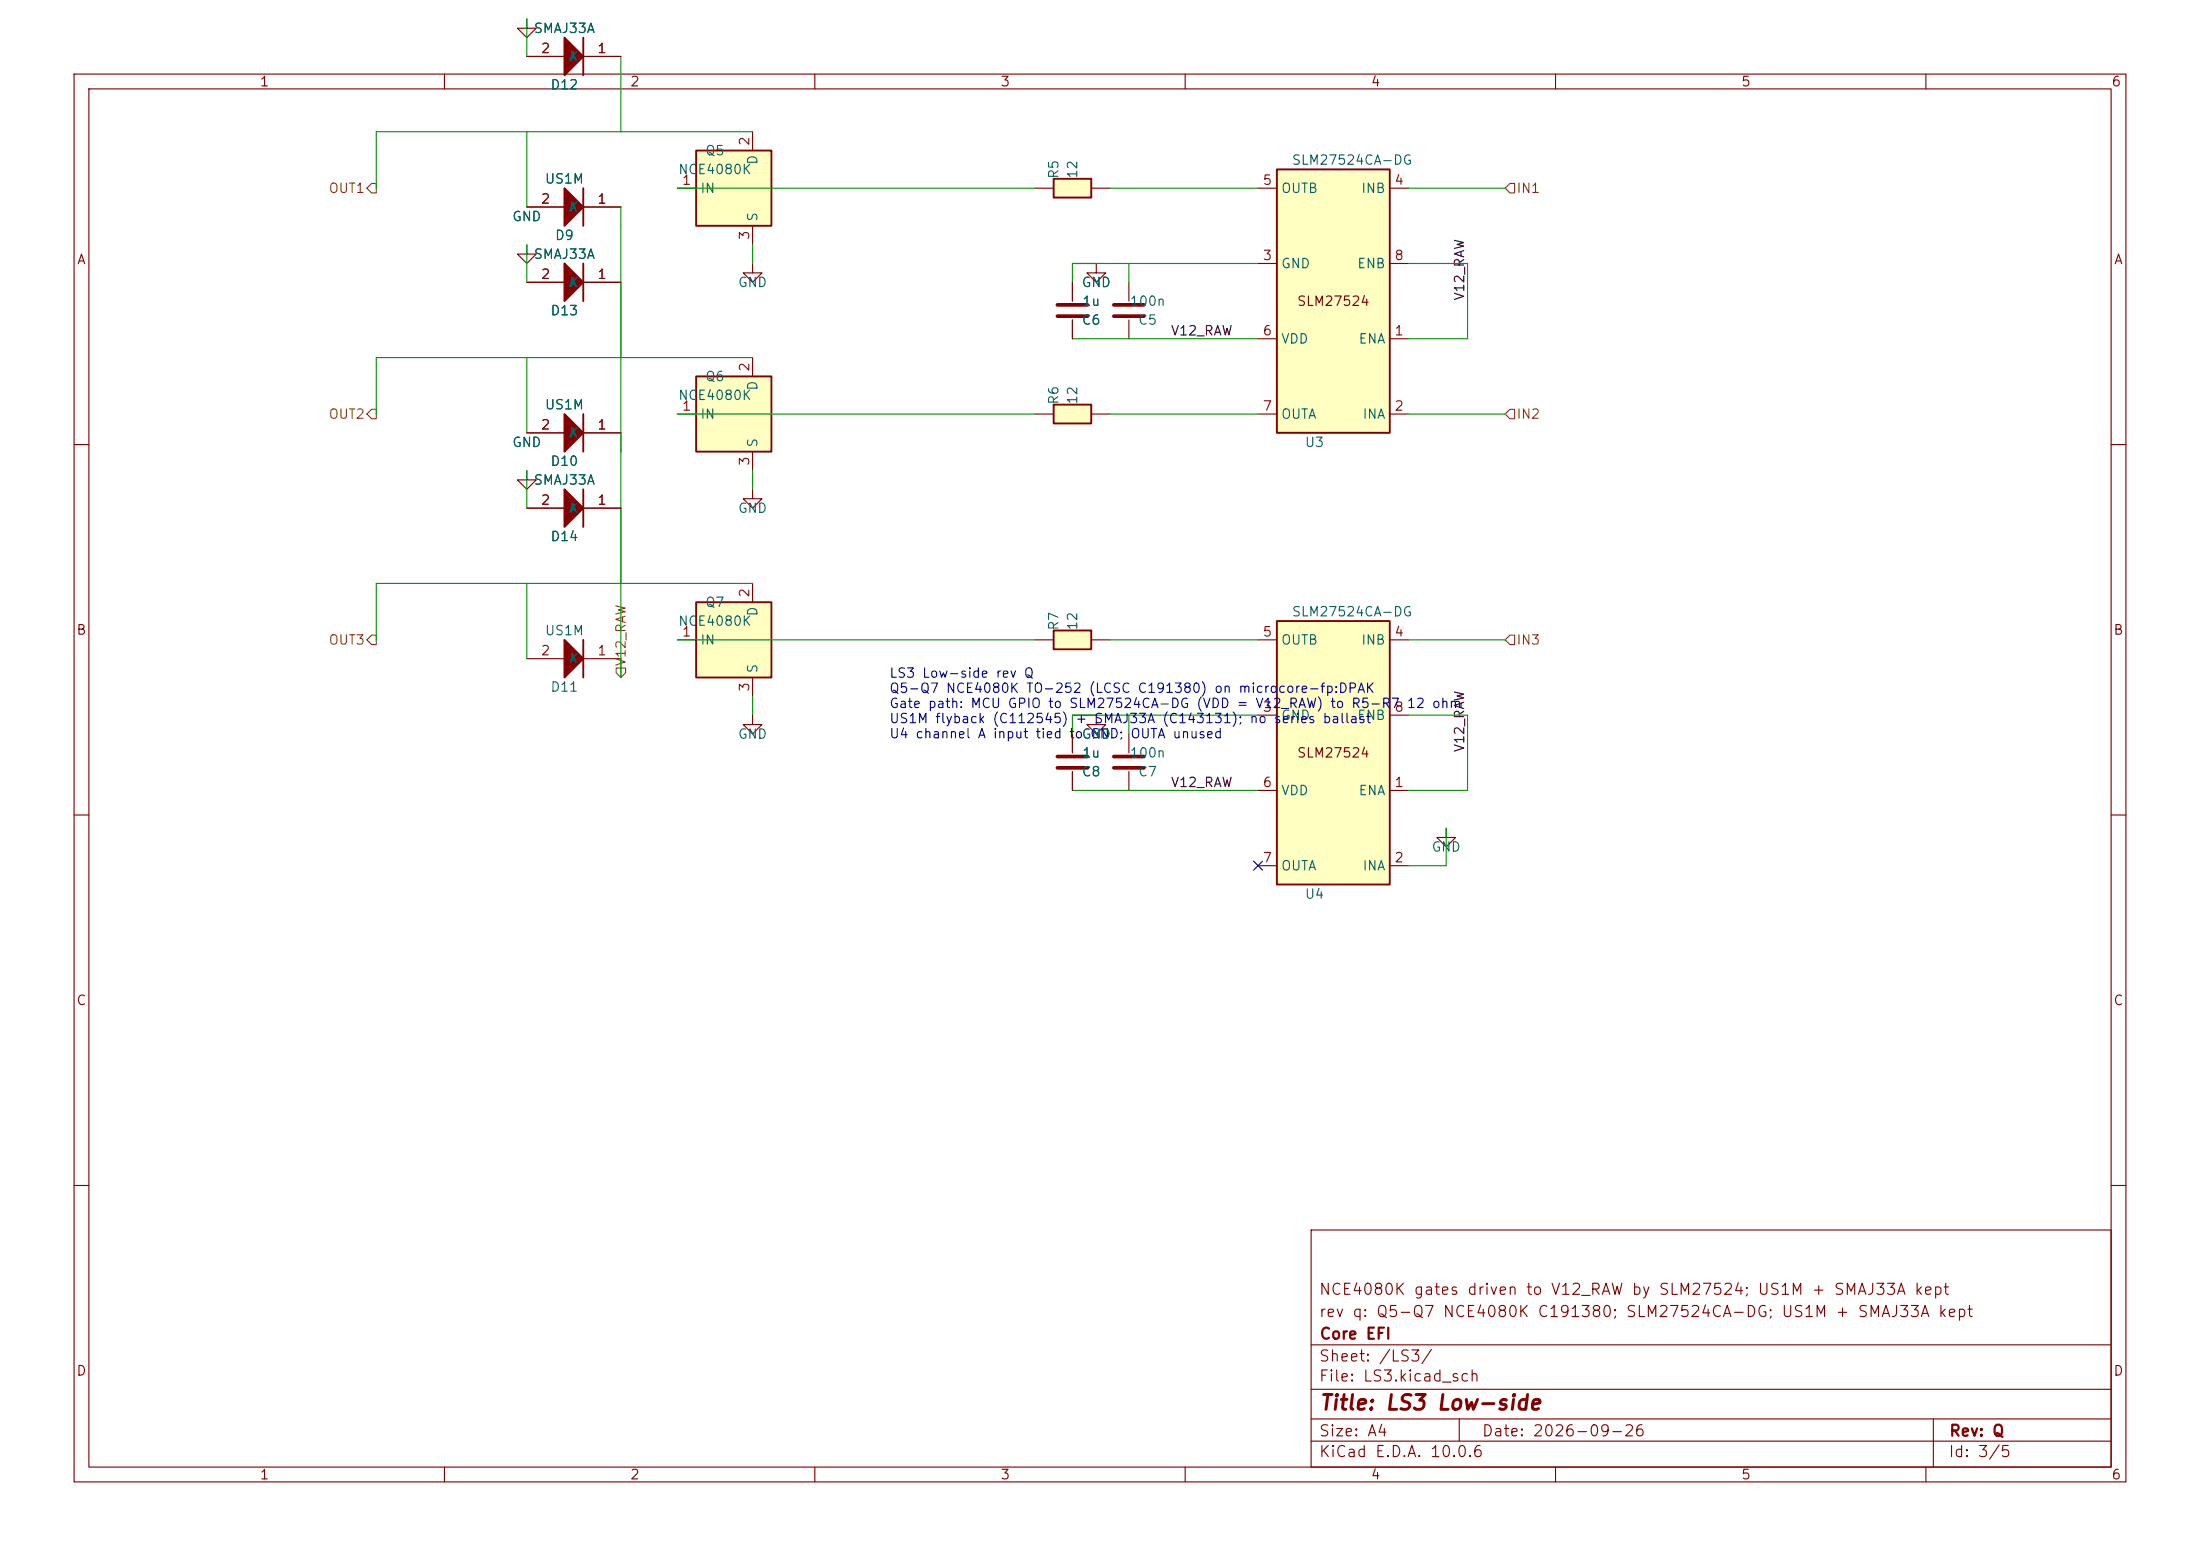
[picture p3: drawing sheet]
(kicad_sch
 (version 20231120)
 (generator "eeschema")
 (generator_version "8.0")
 (paper "A4")
 (title_block
  (title "LS3 Low-side")
  (date "2026-09-26")
  (rev "Q")
  (company "Core EFI")
  (comment 1 "rev q: Q5-Q7 NCE4080K C191380; SLM27524CA-DG; US1M + SMAJ33A kept")
  (comment 2 "NCE4080K gates driven to V12_RAW by SLM27524; US1M + SMAJ33A kept"))
 (lib_symbols
 (symbol "microcore:SLM27524" (in_bom yes) (on_board yes)
  (property "Reference" "U" (at -5.08 20.32 0) (effects (font (size 1.27 1.27))))
  (property "Value" "SLM27524CA-DG" (at -5.08 -20.32 0) (effects (font (size 1.27 1.27))))
  (property "Footprint" "microcore-fp:SOIC-8" (at 0 0 0) (effects (font (size 1.27 1.27)) hide))
  (property "Datasheet" "https://www.lcsc.com/datasheet/C2921387.pdf" (at 0 0 0) (effects (font (size 1.27 1.27)) hide))
  (property "LCSC" "C2921387" (at 0 0 0) (effects (font (size 1.27 1.27)) hide))
  (symbol "SLM27524_0_1"
   (rectangle (start -7.62 17.78) (end 7.62 -17.78) (stroke (width 0.254) (type default)) (fill (type background)))
   (text "SLM27524" (at 0 0 0) (effects (font (size 1.27 1.27)))))
  (symbol "SLM27524_1_1"
   (pin output line (at -10.16 15.24 0) (length 2.54) (name "OUTB" (effects (font (size 1.27 1.27)))) (number "5" (effects (font (size 1.27 1.27)))))
   (pin passive line (at -10.16 -5.08 0) (length 2.54) (name "VDD" (effects (font (size 1.27 1.27)))) (number "6" (effects (font (size 1.27 1.27)))))
   (pin passive line (at -10.16 5.08 0) (length 2.54) (name "GND" (effects (font (size 1.27 1.27)))) (number "3" (effects (font (size 1.27 1.27)))))
   (pin output line (at -10.16 -15.24 0) (length 2.54) (name "OUTA" (effects (font (size 1.27 1.27)))) (number "7" (effects (font (size 1.27 1.27)))))
   (pin input line (at 10.16 15.24 180) (length 2.54) (name "INB" (effects (font (size 1.27 1.27)))) (number "4" (effects (font (size 1.27 1.27)))))
   (pin input line (at 10.16 5.08 180) (length 2.54) (name "ENB" (effects (font (size 1.27 1.27)))) (number "8" (effects (font (size 1.27 1.27)))))
   (pin input line (at 10.16 -5.08 180) (length 2.54) (name "ENA" (effects (font (size 1.27 1.27)))) (number "1" (effects (font (size 1.27 1.27)))))
   (pin input line (at 10.16 -15.24 180) (length 2.54) (name "INA" (effects (font (size 1.27 1.27)))) (number "2" (effects (font (size 1.27 1.27)))))))
 (symbol "microcore:C" (pin_numbers hide) (in_bom yes) (on_board yes)
  (property "Reference" "C" (at 0.635 2.54 0) (effects (font (size 1.27 1.27))))
  (property "Value" "C" (at 0.635 -2.54 0) (effects (font (size 1.27 1.27))))
  (property "Footprint" "microcore-fp:C0603" (at 0 0 0) (effects (font (size 1.27 1.27)) hide))
  (property "Datasheet" "" (at 0 0 0) (effects (font (size 1.27 1.27)) hide))
  (property "LCSC" "" (at 0 0 0) (effects (font (size 1.27 1.27)) hide))
  (symbol "C_0_1"
   (polyline (pts (xy -2.032 0.762) (xy 2.032 0.762)) (stroke (width 0.5) (type default)) (fill (type none)))
   (polyline (pts (xy -2.032 -0.762) (xy 2.032 -0.762)) (stroke (width 0.5) (type default)) (fill (type none))))
  (symbol "C_1_1"
   (pin passive line (at 0 3.81 270) (length 2.54) (name "" (effects (font (size 1.27 1.27)))) (number "1" (effects (font (size 1.27 1.27)))))
   (pin passive line (at 0 -3.81 90) (length 2.54) (name "" (effects (font (size 1.27 1.27)))) (number "2" (effects (font (size 1.27 1.27)))))))
 (symbol "Power_Management:AUIPS2041L" (in_bom yes) (on_board yes)
    (property "Reference" "U" (at 3.81 1.27 0) (effects (font (size 1.27 1.27)) (justify left)))
    (property "Value" "AUIPS2041L" (at 3.81 -1.27 0) (effects (font (size 1.27 1.27)) (justify left)))
    (property "Footprint" "Package_TO_SOT_SMD:SOT-223-3_TabPin2" (at 0 0 0) (effects (font (size 1.27 1.27) italic) hide))
    (property "Datasheet" "https://www.infineon.com/dgdl/Infineon-AUIPS2041-DS-v01_00-EN.pdf?fileId=5546d4625a888733015aae147a9d4c57" (at 0 0 0) (effects (font (size 1.27 1.27)) hide))
    (symbol "AUIPS2041L_0_1"
    (rectangle (start -7.62 5.08) (end 2.54 -5.08) (stroke (width 0.254) (type default)) (fill (type background))))
    (symbol "AUIPS2041L_1_1"
    (pin input line (at -10.16 0 0) (length 2.54) (name "IN" (effects (font (size 1.27 1.27)))) (number "1" (effects (font (size 1.27 1.27)))))
    (pin passive line (at 0 7.62 270) (length 2.54) (name "D" (effects (font (size 1.27 1.27)))) (number "2" (effects (font (size 1.27 1.27)))))
    (pin power_in line (at 0 -7.62 90) (length 2.54) (name "S" (effects (font (size 1.27 1.27)))) (number "3" (effects (font (size 1.27 1.27)))))))
 (symbol "hellen-one-common:Res" (pin_numbers hide) (in_bom yes) (on_board yes)
    (property "Reference" "R" (at 3.81 2.54 0) (effects (font (size 1.27 1.27))))
    (property "Value" "Res" (at 5.08 -2.54 0) (effects (font (size 1.27 1.27))))
    (property "Footprint" "microcore-fp:R0603" (at 3.81 -3.81 0) (effects (font (size 1.27 1.27)) hide))
    (property "Datasheet" "" (at 0 0 0) (effects (font (size 1.27 1.27)) hide))
    (property "LCSC" "" (at 0 0 0) (effects (font (size 1.27 1.27))))
    (symbol "Res_1_0"
    (rectangle (start 2.54 -1.27) (end 7.62 1.27) (stroke (width 0.254) (type default)) (fill (type background)))
    (pin passive line (at 0 0 0) (length 2.54) (name "" (effects (font (size 1.27 1.27)))) (number "1" (effects (font (size 1.27 1.27)))))
    (pin passive line (at 10.16 0 180) (length 2.54) (name "" (effects (font (size 1.27 1.27)))) (number "2" (effects (font (size 1.27 1.27)))))))
 (symbol "hellen-one-common:+12V_RAW" (power) (pin_names (offset 0)) (in_bom yes) (on_board yes)
    (property "Reference" "#PWR" (at 0 -3.81 0) (effects (font (size 1.27 1.27)) hide))
    (property "Value" "+12V_RAW" (at 0 3.556 0) (effects (font (size 1.27 1.27))))
    (property "Footprint" "" (at 0 0 0) (effects (font (size 1.27 1.27)) hide))
    (property "Datasheet" "" (at 0 0 0) (effects (font (size 1.27 1.27)) hide))
    (symbol "+12V_RAW_0_1"
    (polyline (pts (xy -0.762 1.27) (xy 0 2.54)) (stroke (width 0) (type default)) (fill (type none)))
    (polyline (pts (xy 0 0) (xy 0 2.54)) (stroke (width 0) (type default)) (fill (type none)))
    (polyline (pts (xy 0 2.54) (xy 0.762 1.27)) (stroke (width 0) (type default)) (fill (type none))))
    (symbol "+12V_RAW_1_1"
    (pin power_in line (at 0 0 90) (length 0) hide (name "+12V_RAW" (effects (font (size 1.27 1.27)))) (number "1" (effects (font (size 1.27 1.27)))))))
 (symbol "hellen-one-common:1N4148WS" (in_bom yes) (on_board yes)
    (property "Reference" "D" (at 0 2.54 0) (effects (font (size 1.27 1.27))))
    (property "Value" "1N4148WS" (at 0 -3.81 0) (effects (font (size 1.27 1.27))))
    (property "Footprint" "microcore-fp:SOD-323" (at 2.54 -6.35 0) (effects (font (size 1.27 1.27)) hide))
    (property "Datasheet" "" (at 0 2.54 0) (effects (font (size 1.27 1.27)) hide))
    (property "LCSC" "C2128" (at 0 0 0) (effects (font (size 1.27 1.27)) hide))
    (symbol "1N4148WS_1_0"
    (polyline (pts (xy 2.54 2.54) (xy 2.54 -2.54)) (stroke (width 0.254) (type default)) (fill (type none)))
    (polyline (pts (xy 0 -2.54) (xy 2.54 0) (xy 0 2.54) (xy 0 -2.54)) (stroke (width 0.254) (type default)) (fill (type outline)))
    (pin passive line (at 7.62 0 180) (length 5.08) (name "K" (effects (font (size 1.27 1.27)))) (number "1" (effects (font (size 1.27 1.27)))))
    (pin passive line (at -5.08 0 0) (length 5.08) (name "A" (effects (font (size 1.27 1.27)))) (number "2" (effects (font (size 1.27 1.27)))))))
 (symbol "power:GND" (power) (pin_names (offset 0)) (in_bom yes) (on_board yes)
    (property "Reference" "#PWR" (at 0 -6.35 0) (effects (font (size 1.27 1.27)) hide))
    (property "Value" "GND" (at 0 -3.81 0) (effects (font (size 1.27 1.27))))
    (property "Footprint" "" (at 0 0 0) (effects (font (size 1.27 1.27)) hide))
    (property "Datasheet" "" (at 0 0 0) (effects (font (size 1.27 1.27)) hide))
    (symbol "GND_0_1"
    (polyline (pts (xy 0 0) (xy 0 -1.27) (xy 1.27 -1.27) (xy 0 -2.54) (xy -1.27 -1.27) (xy 0 -1.27)) (stroke (width 0) (type default)) (fill (type none))))
    (symbol "GND_1_1"
    (pin power_in line (at 0 0 270) (length 0) hide (name "GND" (effects (font (size 1.27 1.27)))) (number "1" (effects (font (size 1.27 1.27))))))))
 (symbol
  (lib_id "Power_Management:AUIPS2041L")
  (at 101.6 25.4 0)
  (unit 1)
  (exclude_from_sim no)
  (in_bom yes)
  (on_board yes)
  (dnp no)
  (property "Reference" "Q5" (at 96.52 20.32 0) (effects (font (size 1.27 1.27))))
  (property "Value" "NCE4080K" (at 96.52 22.86 0) (effects (font (size 1.27 1.27))))
  (property "Footprint" "microcore-fp:DPAK" (at 101.6 25.4 0) (effects (font (size 1.27 1.27)) (hide yes)))
  (property "Datasheet" "" (at 101.6 25.4 0) (effects (font (size 1.27 1.27)) (hide yes)))
  (pin "1")
  (pin "2")
  (pin "3"))
 (symbol
  (lib_id "hellen-one-common:Res")
  (at 139.7 25.4 0)
  (unit 1)
  (exclude_from_sim no)
  (in_bom yes)
  (on_board yes)
  (dnp no)
  (property "Reference" "R5" (at 142.24 22.86 90) (effects (font (size 1.27 1.27))))
  (property "Value" "12" (at 144.78 22.86 90) (effects (font (size 1.27 1.27))))
  (property "Footprint" "microcore-fp:R0603" (at 139.7 25.4 0) (effects (font (size 1.27 1.27)) (hide yes)))
  (property "Datasheet" "" (at 139.7 25.4 0) (effects (font (size 1.27 1.27)) (hide yes)))
  (pin "1")
  (pin "2"))
 (symbol
  (lib_id "power:GND")
  (at 101.6 35.56 0)
  (unit 1)
  (exclude_from_sim no)
  (in_bom yes)
  (on_board yes)
  (dnp no)
  (property "Reference" "#PWR05" (at 101.6 38.099999999999994 0) (effects (font (size 1.27 1.27)) (hide yes)))
  (property "Value" "GND" (at 101.6 38.099999999999994 0) (effects (font (size 1.27 1.27))))
  (property "Footprint" "" (at 101.6 25.4 0) (effects (font (size 1.27 1.27)) (hide yes)))
  (property "Datasheet" "" (at 101.6 25.4 0) (effects (font (size 1.27 1.27)) (hide yes)))
  (pin "1"))
 (symbol
  (lib_id "Power_Management:AUIPS2041L")
  (at 101.6 55.879999999999995 0)
  (unit 1)
  (exclude_from_sim no)
  (in_bom yes)
  (on_board yes)
  (dnp no)
  (property "Reference" "Q6" (at 96.52 50.8 0) (effects (font (size 1.27 1.27))))
  (property "Value" "NCE4080K" (at 96.52 53.339999999999996 0) (effects (font (size 1.27 1.27))))
  (property "Footprint" "microcore-fp:DPAK" (at 101.6 55.879999999999995 0) (effects (font (size 1.27 1.27)) (hide yes)))
  (property "Datasheet" "" (at 101.6 55.879999999999995 0) (effects (font (size 1.27 1.27)) (hide yes)))
  (pin "1")
  (pin "2")
  (pin "3"))
 (symbol
  (lib_id "hellen-one-common:Res")
  (at 139.7 55.879999999999995 0)
  (unit 1)
  (exclude_from_sim no)
  (in_bom yes)
  (on_board yes)
  (dnp no)
  (property "Reference" "R6" (at 142.24 53.339999999999996 90) (effects (font (size 1.27 1.27))))
  (property "Value" "12" (at 144.78 53.339999999999996 90) (effects (font (size 1.27 1.27))))
  (property "Footprint" "microcore-fp:R0603" (at 139.7 55.879999999999995 0) (effects (font (size 1.27 1.27)) (hide yes)))
  (property "Datasheet" "" (at 139.7 55.879999999999995 0) (effects (font (size 1.27 1.27)) (hide yes)))
  (pin "1")
  (pin "2"))
 (symbol
  (lib_id "power:GND")
  (at 101.6 66.03999999999999 0)
  (unit 1)
  (exclude_from_sim no)
  (in_bom yes)
  (on_board yes)
  (dnp no)
  (property "Reference" "#PWR06" (at 101.6 68.58 0) (effects (font (size 1.27 1.27)) (hide yes)))
  (property "Value" "GND" (at 101.6 68.58 0) (effects (font (size 1.27 1.27))))
  (property "Footprint" "" (at 101.6 55.879999999999995 0) (effects (font (size 1.27 1.27)) (hide yes)))
  (property "Datasheet" "" (at 101.6 55.879999999999995 0) (effects (font (size 1.27 1.27)) (hide yes)))
  (pin "1"))
 (symbol
  (lib_id "Power_Management:AUIPS2041L")
  (at 101.6 86.36 0)
  (unit 1)
  (exclude_from_sim no)
  (in_bom yes)
  (on_board yes)
  (dnp no)
  (property "Reference" "Q7" (at 96.52 81.28 0) (effects (font (size 1.27 1.27))))
  (property "Value" "NCE4080K" (at 96.52 83.82 0) (effects (font (size 1.27 1.27))))
  (property "Footprint" "microcore-fp:DPAK" (at 101.6 86.36 0) (effects (font (size 1.27 1.27)) (hide yes)))
  (property "Datasheet" "" (at 101.6 86.36 0) (effects (font (size 1.27 1.27)) (hide yes)))
  (pin "1")
  (pin "2")
  (pin "3"))
 (symbol
  (lib_id "hellen-one-common:Res")
  (at 139.7 86.36 0)
  (unit 1)
  (exclude_from_sim no)
  (in_bom yes)
  (on_board yes)
  (dnp no)
  (property "Reference" "R7" (at 142.24 83.82 90) (effects (font (size 1.27 1.27))))
  (property "Value" "12" (at 144.78 83.82 90) (effects (font (size 1.27 1.27))))
  (property "Footprint" "microcore-fp:R0603" (at 139.7 86.36 0) (effects (font (size 1.27 1.27)) (hide yes)))
  (property "Datasheet" "" (at 139.7 86.36 0) (effects (font (size 1.27 1.27)) (hide yes)))
  (pin "1")
  (pin "2"))
 (symbol
  (lib_id "power:GND")
  (at 101.6 96.52 0)
  (unit 1)
  (exclude_from_sim no)
  (in_bom yes)
  (on_board yes)
  (dnp no)
  (property "Reference" "#PWR07" (at 101.6 99.06 0) (effects (font (size 1.27 1.27)) (hide yes)))
  (property "Value" "GND" (at 101.6 99.06 0) (effects (font (size 1.27 1.27))))
  (property "Footprint" "" (at 101.6 86.36 0) (effects (font (size 1.27 1.27)) (hide yes)))
  (property "Datasheet" "" (at 101.6 86.36 0) (effects (font (size 1.27 1.27)) (hide yes)))
  (pin "1"))
 (hierarchical_label "IN1"
  (shape input)
  (at 203.2 25.4 0)
  (effects (font (size 1.27 1.27)) (justify left)))
 (hierarchical_label "OUT1"
  (shape output)
  (at 50.8 25.4 180)
  (effects (font (size 1.27 1.27)) (justify right)))
 (hierarchical_label "IN2"
  (shape input)
  (at 203.2 55.879999999999995 0)
  (effects (font (size 1.27 1.27)) (justify left)))
 (hierarchical_label "OUT2"
  (shape output)
  (at 50.8 55.879999999999995 180)
  (effects (font (size 1.27 1.27)) (justify right)))
 (hierarchical_label "IN3"
  (shape input)
  (at 203.2 86.36 0)
  (effects (font (size 1.27 1.27)) (justify left)))
 (hierarchical_label "OUT3"
  (shape output)
  (at 50.8 86.36 180)
  (effects (font (size 1.27 1.27)) (justify right)))
 (text "LS3 Low-side rev Q\nQ5-Q7 NCE4080K TO-252 (LCSC C191380) on microcore-fp:DPAK\nGate path: MCU GPIO to SLM27524CA-DG (VDD = V12_RAW) to R5-R7 12 ohm\nUS1M flyback (C112545) + SMAJ33A (C143131); no series ballast\nU4 channel A input tied to GND; OUTA unused"
  (at 120 100 0)
  (effects (font (size 1.27 1.27)) (justify left bottom)))
 (wire
  (pts (xy 50.8 25.4) (xy 50.8 17.78))
  (stroke (width 0) (type default)))
 (wire
  (pts (xy 50.8 17.78) (xy 71.12 17.78))
  (stroke (width 0) (type default)))
 (wire
  (pts (xy 71.12 17.78) (xy 83.82 17.78))
  (stroke (width 0) (type default)))
 (wire
  (pts (xy 83.82 17.78) (xy 101.6 17.78))
  (stroke (width 0) (type default)))
 (wire
  (pts (xy 101.6 33.02) (xy 101.6 35.56))
  (stroke (width 0) (type default)))
 (wire
  (pts (xy 139.7 25.4) (xy 91.44 25.4))
  (stroke (width 0) (type default)))
 (wire
  (pts (xy 50.8 55.88) (xy 50.8 48.26))
  (stroke (width 0) (type default)))
 (wire
  (pts (xy 50.8 48.26) (xy 71.12 48.26))
  (stroke (width 0) (type default)))
 (wire
  (pts (xy 71.12 48.26) (xy 83.82 48.26))
  (stroke (width 0) (type default)))
 (wire
  (pts (xy 83.82 48.26) (xy 101.6 48.26))
  (stroke (width 0) (type default)))
 (wire
  (pts (xy 101.6 63.5) (xy 101.6 66.04))
  (stroke (width 0) (type default)))
 (wire
  (pts (xy 139.7 55.88) (xy 91.44 55.88))
  (stroke (width 0) (type default)))
 (wire
  (pts (xy 50.8 86.36) (xy 50.8 78.74))
  (stroke (width 0) (type default)))
 (wire
  (pts (xy 50.8 78.74) (xy 71.12 78.74))
  (stroke (width 0) (type default)))
 (wire
  (pts (xy 71.12 78.74) (xy 83.82 78.74))
  (stroke (width 0) (type default)))
 (wire
  (pts (xy 83.82 78.74) (xy 101.6 78.74))
  (stroke (width 0) (type default)))
 (wire
  (pts (xy 101.6 93.98) (xy 101.6 96.52))
  (stroke (width 0) (type default)))
 (wire
  (pts (xy 139.7 86.36) (xy 91.44 86.36))
  (stroke (width 0) (type default)))
 (symbol
  (lib_id "hellen-one-common:1N4148WS")
  (at 76.2 27.94 0)
  (unit 1)
  (exclude_from_sim no)
  (in_bom yes)
  (on_board yes)
  (dnp no)
  (property "Reference" "D9" (at 76.2 31.75 0) (effects (font (size 1.27 1.27))))
  (property "Value" "US1M" (at 76.2 24.13 0) (effects (font (size 1.27 1.27))))
  (property "Footprint" "microcore-fp:DO214AC" (at 76.2 27.94 0) (effects (font (size 1.27 1.27)) (hide yes)))
  (property "Datasheet" "" (at 76.2 27.94 0) (effects (font (size 1.27 1.27)) (hide yes)))
  (property "LCSC" "C112545" (at 76.2 27.94 0) (effects (font (size 1.27 1.27)) (hide yes)))
  (pin "1")
  (pin "2"))
 (wire
  (pts (xy 71.12 27.94) (xy 71.12 17.78))
  (stroke (width 0) (type default)))
 (wire
  (pts (xy 83.82 27.94) (xy 83.82 30.48))
  (stroke (width 0) (type default)))
 (symbol
  (lib_id "hellen-one-common:1N4148WS")
  (at 76.2 7.62 0)
  (unit 1)
  (exclude_from_sim no)
  (in_bom yes)
  (on_board yes)
  (dnp no)
  (property "Reference" "D12" (at 76.2 11.43 0) (effects (font (size 1.27 1.27))))
  (property "Value" "SMAJ33A" (at 76.2 3.81 0) (effects (font (size 1.27 1.27))))
  (property "Footprint" "microcore-fp:DO214AC" (at 76.2 7.62 0) (effects (font (size 1.27 1.27)) (hide yes)))
  (property "Datasheet" "" (at 76.2 7.62 0) (effects (font (size 1.27 1.27)) (hide yes)))
  (property "LCSC" "C143131" (at 76.2 7.62 0) (effects (font (size 1.27 1.27)) (hide yes)))
  (pin "1")
  (pin "2"))
 (wire
  (pts (xy 83.82 7.62) (xy 83.82 17.78))
  (stroke (width 0) (type default)))
 (wire
  (pts (xy 71.12 7.62) (xy 71.12 2.54))
  (stroke (width 0) (type default)))
 (symbol
  (lib_id "power:GND")
  (at 71.12 2.54 0)
  (unit 1)
  (exclude_from_sim no)
  (in_bom yes)
  (on_board yes)
  (dnp no)
  (property "Reference" "#PWR22" (at 71.12 2.54 0) (effects (font (size 1.27 1.27)) (hide yes)))
  (property "Value" "GND" (at 71.12 -1.27 0) (effects (font (size 1.27 1.27))))
  (property "Footprint" "" (at 71.12 2.54 0) (effects (font (size 1.27 1.27)) (hide yes)))
  (property "Datasheet" "" (at 71.12 2.54 0) (effects (font (size 1.27 1.27)) (hide yes)))
  (pin "1"))
 (symbol
  (lib_id "hellen-one-common:1N4148WS")
  (at 76.2 58.42 0)
  (unit 1)
  (exclude_from_sim no)
  (in_bom yes)
  (on_board yes)
  (dnp no)
  (property "Reference" "D10" (at 76.2 62.23 0) (effects (font (size 1.27 1.27))))
  (property "Value" "US1M" (at 76.2 54.61 0) (effects (font (size 1.27 1.27))))
  (property "Footprint" "microcore-fp:DO214AC" (at 76.2 58.42 0) (effects (font (size 1.27 1.27)) (hide yes)))
  (property "Datasheet" "" (at 76.2 58.42 0) (effects (font (size 1.27 1.27)) (hide yes)))
  (property "LCSC" "C112545" (at 76.2 58.42 0) (effects (font (size 1.27 1.27)) (hide yes)))
  (pin "1")
  (pin "2"))
 (wire
  (pts (xy 71.12 58.42) (xy 71.12 48.26))
  (stroke (width 0) (type default)))
 (wire
  (pts (xy 83.82 58.42) (xy 83.82 60.96))
  (stroke (width 0) (type default)))
 (symbol
  (lib_id "hellen-one-common:1N4148WS")
  (at 76.2 38.1 0)
  (unit 1)
  (exclude_from_sim no)
  (in_bom yes)
  (on_board yes)
  (dnp no)
  (property "Reference" "D13" (at 76.2 41.91 0) (effects (font (size 1.27 1.27))))
  (property "Value" "SMAJ33A" (at 76.2 34.29 0) (effects (font (size 1.27 1.27))))
  (property "Footprint" "microcore-fp:DO214AC" (at 76.2 38.1 0) (effects (font (size 1.27 1.27)) (hide yes)))
  (property "Datasheet" "" (at 76.2 38.1 0) (effects (font (size 1.27 1.27)) (hide yes)))
  (property "LCSC" "C143131" (at 76.2 38.1 0) (effects (font (size 1.27 1.27)) (hide yes)))
  (pin "1")
  (pin "2"))
 (wire
  (pts (xy 83.82 38.1) (xy 83.82 48.26))
  (stroke (width 0) (type default)))
 (wire
  (pts (xy 71.12 38.1) (xy 71.12 33.02))
  (stroke (width 0) (type default)))
 (symbol
  (lib_id "power:GND")
  (at 71.12 33.02 0)
  (unit 1)
  (exclude_from_sim no)
  (in_bom yes)
  (on_board yes)
  (dnp no)
  (property "Reference" "#PWR24" (at 71.12 33.02 0) (effects (font (size 1.27 1.27)) (hide yes)))
  (property "Value" "GND" (at 71.12 29.21 0) (effects (font (size 1.27 1.27))))
  (property "Footprint" "" (at 71.12 33.02 0) (effects (font (size 1.27 1.27)) (hide yes)))
  (property "Datasheet" "" (at 71.12 33.02 0) (effects (font (size 1.27 1.27)) (hide yes)))
  (pin "1"))
 (symbol
  (lib_id "hellen-one-common:1N4148WS")
  (at 76.2 88.9 0)
  (unit 1)
  (exclude_from_sim no)
  (in_bom yes)
  (on_board yes)
  (dnp no)
  (property "Reference" "D11" (at 76.2 92.71 0) (effects (font (size 1.27 1.27))))
  (property "Value" "US1M" (at 76.2 85.09 0) (effects (font (size 1.27 1.27))))
  (property "Footprint" "microcore-fp:DO214AC" (at 76.2 88.9 0) (effects (font (size 1.27 1.27)) (hide yes)))
  (property "Datasheet" "" (at 76.2 88.9 0) (effects (font (size 1.27 1.27)) (hide yes)))
  (property "LCSC" "C112545" (at 76.2 88.9 0) (effects (font (size 1.27 1.27)) (hide yes)))
  (pin "1")
  (pin "2"))
 (wire
  (pts (xy 71.12 88.9) (xy 71.12 78.74))
  (stroke (width 0) (type default)))
 (wire
  (pts (xy 83.82 88.9) (xy 83.82 91.44))
  (stroke (width 0) (type default)))
 (symbol
  (lib_id "hellen-one-common:1N4148WS")
  (at 76.2 68.58 0)
  (unit 1)
  (exclude_from_sim no)
  (in_bom yes)
  (on_board yes)
  (dnp no)
  (property "Reference" "D14" (at 76.2 72.39 0) (effects (font (size 1.27 1.27))))
  (property "Value" "SMAJ33A" (at 76.2 64.77 0) (effects (font (size 1.27 1.27))))
  (property "Footprint" "microcore-fp:DO214AC" (at 76.2 68.58 0) (effects (font (size 1.27 1.27)) (hide yes)))
  (property "Datasheet" "" (at 76.2 68.58 0) (effects (font (size 1.27 1.27)) (hide yes)))
  (property "LCSC" "C143131" (at 76.2 68.58 0) (effects (font (size 1.27 1.27)) (hide yes)))
  (pin "1")
  (pin "2"))
 (wire
  (pts (xy 83.82 68.58) (xy 83.82 78.74))
  (stroke (width 0) (type default)))
 (wire
  (pts (xy 71.12 68.58) (xy 71.12 63.5))
  (stroke (width 0) (type default)))
 (symbol
  (lib_id "power:GND")
  (at 71.12 63.5 0)
  (unit 1)
  (exclude_from_sim no)
  (in_bom yes)
  (on_board yes)
  (dnp no)
  (property "Reference" "#PWR26" (at 71.12 63.5 0) (effects (font (size 1.27 1.27)) (hide yes)))
  (property "Value" "GND" (at 71.12 59.69 0) (effects (font (size 1.27 1.27))))
  (property "Footprint" "" (at 71.12 63.5 0) (effects (font (size 1.27 1.27)) (hide yes)))
  (property "Datasheet" "" (at 71.12 63.5 0) (effects (font (size 1.27 1.27)) (hide yes)))
  (pin "1"))
 (wire
  (pts (xy 83.82 30.48) (xy 83.82 60.96))
  (stroke (width 0) (type default)))
 (wire
  (pts (xy 83.82 60.96) (xy 83.82 91.44))
  (stroke (width 0) (type default)))
 (hierarchical_label "V12_RAW"
  (shape input)
  (at 83.82 91.44 90)
  (effects (font (size 1.27 1.27)) (justify left)))
 (sheet_instances
  (path ""
   (page "3")))
 (symbol
  (lib_id "microcore:SLM27524")
  (at 180.0 40.64 0)
  (unit 1)
  (exclude_from_sim no)
  (in_bom yes)
  (on_board yes)
  (dnp no)
  (property "Reference" "U3" (at 177.46 59.69 0) (effects (font (size 1.27 1.27))))
  (property "Value" "SLM27524CA-DG" (at 182.54 21.59 0) (effects (font (size 1.27 1.27))))
  (property "Footprint" "microcore-fp:SOIC-8" (at 180.0 40.64 0) (effects (font (size 1.27 1.27)) (hide yes)))
  (property "Datasheet" "" (at 180.0 40.64 0) (effects (font (size 1.27 1.27)) (hide yes)))
  (property "LCSC" "C2921387" (at 180.0 40.64 0) (effects (font (size 1.27 1.27)) (hide yes)))
  (pin "1")
  (pin "2")
  (pin "3")
  (pin "4")
  (pin "5")
  (pin "6")
  (pin "7")
  (pin "8"))
 (wire
  (pts (xy 169.84 45.72) (xy 152.4 45.72))
  (stroke (width 0) (type default)))
 (wire
  (pts (xy 152.4 45.72) (xy 144.78 45.72))
  (stroke (width 0) (type default)))
 (label "V12_RAW"
  (at 158.0 45.72 0)
  (effects (font (size 1.27 1.27)) (justify left bottom)))
 (symbol
  (lib_id "microcore:C")
  (at 152.4 41.91 0)
  (unit 1)
  (exclude_from_sim no)
  (in_bom yes)
  (on_board yes)
  (dnp no)
  (property "Reference" "C5" (at 154.94 43.18 0) (effects (font (size 1.27 1.27))))
  (property "Value" "100n" (at 154.94 40.63999999999999 0) (effects (font (size 1.27 1.27))))
  (property "Footprint" "microcore-fp:C0603" (at 152.4 41.91 0) (effects (font (size 1.27 1.27)) (hide yes)))
  (property "Datasheet" "" (at 152.4 41.91 0) (effects (font (size 1.27 1.27)) (hide yes)))
  (property "LCSC" "C14663" (at 152.4 41.91 0) (effects (font (size 1.27 1.27)) (hide yes)))
  (pin "1")
  (pin "2"))
 (wire
  (pts (xy 152.4 38.1) (xy 152.4 35.56))
  (stroke (width 0) (type default)))
 (symbol
  (lib_id "microcore:C")
  (at 144.78 41.91 0)
  (unit 1)
  (exclude_from_sim no)
  (in_bom yes)
  (on_board yes)
  (dnp no)
  (property "Reference" "C6" (at 147.32 43.18 0) (effects (font (size 1.27 1.27))))
  (property "Value" "1u" (at 147.32 40.63999999999999 0) (effects (font (size 1.27 1.27))))
  (property "Footprint" "microcore-fp:C0603" (at 144.78 41.91 0) (effects (font (size 1.27 1.27)) (hide yes)))
  (property "Datasheet" "" (at 144.78 41.91 0) (effects (font (size 1.27 1.27)) (hide yes)))
  (property "LCSC" "C559769" (at 144.78 41.91 0) (effects (font (size 1.27 1.27)) (hide yes)))
  (pin "1")
  (pin "2"))
 (wire
  (pts (xy 144.78 38.1) (xy 144.78 35.56))
  (stroke (width 0) (type default)))
 (wire
  (pts (xy 144.78 35.56) (xy 152.4 35.56))
  (stroke (width 0) (type default)))
 (wire
  (pts (xy 169.84 35.56) (xy 152.4 35.56))
  (stroke (width 0) (type default)))
 (symbol
  (lib_id "power:GND")
  (at 148.0 35.56 0)
  (unit 1)
  (exclude_from_sim no)
  (in_bom yes)
  (on_board yes)
  (dnp no)
  (property "Reference" "#PWR50" (at 148.0 38.1 0) (effects (font (size 1.27 1.27)) (hide yes)))
  (property "Value" "GND" (at 148.0 38.1 0) (effects (font (size 1.27 1.27))))
  (property "Footprint" "" (at 148.0 35.56 0) (effects (font (size 1.27 1.27)) (hide yes)))
  (property "Datasheet" "" (at 148.0 35.56 0) (effects (font (size 1.27 1.27)) (hide yes)))
  (pin "1"))
 (wire
  (pts (xy 144.78 35.56) (xy 148.0 35.56))
  (stroke (width 0) (type default)))
 (wire
  (pts (xy 190.16 35.56) (xy 198.12 35.56))
  (stroke (width 0) (type default)))
 (wire
  (pts (xy 190.16 45.72) (xy 198.12 45.72))
  (stroke (width 0) (type default)))
 (wire
  (pts (xy 198.12 35.56) (xy 198.12 45.72))
  (stroke (width 0) (type default)))
 (label "V12_RAW"
  (at 198.12 40.64 90)
  (effects (font (size 1.27 1.27)) (justify left bottom)))
 (wire
  (pts (xy 203.2 25.4) (xy 190.16 25.4))
  (stroke (width 0) (type default)))
 (wire
  (pts (xy 169.84 25.4) (xy 149.86 25.4))
  (stroke (width 0) (type default)))
 (wire
  (pts (xy 203.2 55.88) (xy 190.16 55.88))
  (stroke (width 0) (type default)))
 (wire
  (pts (xy 169.84 55.88) (xy 149.86 55.88))
  (stroke (width 0) (type default)))
 (symbol
  (lib_id "microcore:SLM27524")
  (at 180.0 101.6 0)
  (unit 1)
  (exclude_from_sim no)
  (in_bom yes)
  (on_board yes)
  (dnp no)
  (property "Reference" "U4" (at 177.46 120.64999999999999 0) (effects (font (size 1.27 1.27))))
  (property "Value" "SLM27524CA-DG" (at 182.54 82.55 0) (effects (font (size 1.27 1.27))))
  (property "Footprint" "microcore-fp:SOIC-8" (at 180.0 101.6 0) (effects (font (size 1.27 1.27)) (hide yes)))
  (property "Datasheet" "" (at 180.0 101.6 0) (effects (font (size 1.27 1.27)) (hide yes)))
  (property "LCSC" "C2921387" (at 180.0 101.6 0) (effects (font (size 1.27 1.27)) (hide yes)))
  (pin "1")
  (pin "2")
  (pin "3")
  (pin "4")
  (pin "5")
  (pin "6")
  (pin "7")
  (pin "8"))
 (wire
  (pts (xy 169.84 106.67999999999999) (xy 152.4 106.67999999999999))
  (stroke (width 0) (type default)))
 (wire
  (pts (xy 152.4 106.67999999999999) (xy 144.78 106.67999999999999))
  (stroke (width 0) (type default)))
 (label "V12_RAW"
  (at 158.0 106.67999999999999 0)
  (effects (font (size 1.27 1.27)) (justify left bottom)))
 (symbol
  (lib_id "microcore:C")
  (at 152.4 102.86999999999999 0)
  (unit 1)
  (exclude_from_sim no)
  (in_bom yes)
  (on_board yes)
  (dnp no)
  (property "Reference" "C7" (at 154.94 104.13999999999999 0) (effects (font (size 1.27 1.27))))
  (property "Value" "100n" (at 154.94 101.6 0) (effects (font (size 1.27 1.27))))
  (property "Footprint" "microcore-fp:C0603" (at 152.4 102.86999999999999 0) (effects (font (size 1.27 1.27)) (hide yes)))
  (property "Datasheet" "" (at 152.4 102.86999999999999 0) (effects (font (size 1.27 1.27)) (hide yes)))
  (property "LCSC" "C14663" (at 152.4 102.86999999999999 0) (effects (font (size 1.27 1.27)) (hide yes)))
  (pin "1")
  (pin "2"))
 (wire
  (pts (xy 152.4 99.05999999999999) (xy 152.4 96.52))
  (stroke (width 0) (type default)))
 (symbol
  (lib_id "microcore:C")
  (at 144.78 102.86999999999999 0)
  (unit 1)
  (exclude_from_sim no)
  (in_bom yes)
  (on_board yes)
  (dnp no)
  (property "Reference" "C8" (at 147.32 104.13999999999999 0) (effects (font (size 1.27 1.27))))
  (property "Value" "1u" (at 147.32 101.6 0) (effects (font (size 1.27 1.27))))
  (property "Footprint" "microcore-fp:C0603" (at 144.78 102.86999999999999 0) (effects (font (size 1.27 1.27)) (hide yes)))
  (property "Datasheet" "" (at 144.78 102.86999999999999 0) (effects (font (size 1.27 1.27)) (hide yes)))
  (property "LCSC" "C559769" (at 144.78 102.86999999999999 0) (effects (font (size 1.27 1.27)) (hide yes)))
  (pin "1")
  (pin "2"))
 (wire
  (pts (xy 144.78 99.05999999999999) (xy 144.78 96.52))
  (stroke (width 0) (type default)))
 (wire
  (pts (xy 144.78 96.52) (xy 152.4 96.52))
  (stroke (width 0) (type default)))
 (wire
  (pts (xy 169.84 96.52) (xy 152.4 96.52))
  (stroke (width 0) (type default)))
 (symbol
  (lib_id "power:GND")
  (at 148.0 96.52 0)
  (unit 1)
  (exclude_from_sim no)
  (in_bom yes)
  (on_board yes)
  (dnp no)
  (property "Reference" "#PWR52" (at 148.0 99.06 0) (effects (font (size 1.27 1.27)) (hide yes)))
  (property "Value" "GND" (at 148.0 99.06 0) (effects (font (size 1.27 1.27))))
  (property "Footprint" "" (at 148.0 96.52 0) (effects (font (size 1.27 1.27)) (hide yes)))
  (property "Datasheet" "" (at 148.0 96.52 0) (effects (font (size 1.27 1.27)) (hide yes)))
  (pin "1"))
 (wire
  (pts (xy 144.78 96.52) (xy 148.0 96.52))
  (stroke (width 0) (type default)))
 (wire
  (pts (xy 190.16 96.52) (xy 198.12 96.52))
  (stroke (width 0) (type default)))
 (wire
  (pts (xy 190.16 106.67999999999999) (xy 198.12 106.67999999999999))
  (stroke (width 0) (type default)))
 (wire
  (pts (xy 198.12 96.52) (xy 198.12 106.67999999999999))
  (stroke (width 0) (type default)))
 (label "V12_RAW"
  (at 198.12 101.6 90)
  (effects (font (size 1.27 1.27)) (justify left bottom)))
 (wire
  (pts (xy 203.2 86.36) (xy 190.16 86.36))
  (stroke (width 0) (type default)))
 (wire
  (pts (xy 169.84 86.36) (xy 149.86 86.36))
  (stroke (width 0) (type default)))
 (wire
  (pts (xy 190.16 116.83999999999999) (xy 195.24 116.83999999999999))
  (stroke (width 0) (type default)))
 (wire
  (pts (xy 195.24 116.83999999999999) (xy 195.24 111.75999999999999))
  (stroke (width 0) (type default)))
 (symbol
  (lib_id "power:GND")
  (at 195.24 111.75999999999999 0)
  (unit 1)
  (exclude_from_sim no)
  (in_bom yes)
  (on_board yes)
  (dnp no)
  (property "Reference" "#PWR53" (at 195.24 114.3 0) (effects (font (size 1.27 1.27)) (hide yes)))
  (property "Value" "GND" (at 195.24 114.3 0) (effects (font (size 1.27 1.27))))
  (property "Footprint" "" (at 195.24 111.75999999999999 0) (effects (font (size 1.27 1.27)) (hide yes)))
  (property "Datasheet" "" (at 195.24 111.75999999999999 0) (effects (font (size 1.27 1.27)) (hide yes)))
  (pin "1"))
 (no_connect
  (at 169.84 116.83999999999999)))
